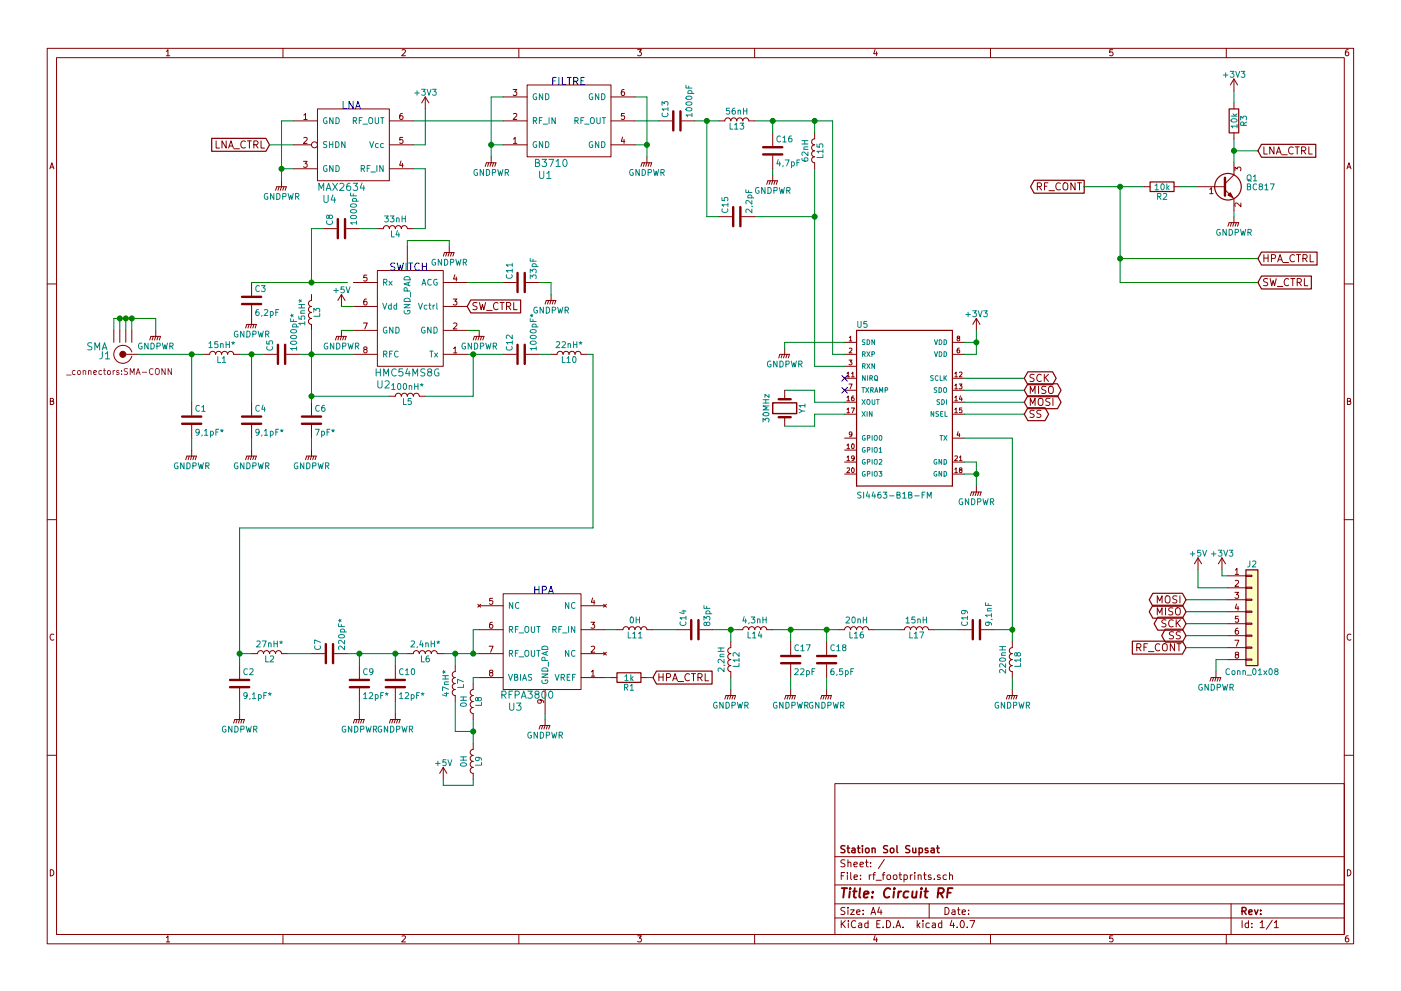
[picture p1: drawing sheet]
EESchema Schematic File Version 2
LIBS:power
LIBS:device
LIBS:switches
LIBS:relays
LIBS:motors
LIBS:transistors
LIBS:conn
LIBS:linear
LIBS:regul
LIBS:74xx
LIBS:cmos4000
LIBS:adc-dac
LIBS:memory
LIBS:xilinx
LIBS:microcontrollers
LIBS:dsp
LIBS:microchip
LIBS:analog_switches
LIBS:motorola
LIBS:texas
LIBS:intel
LIBS:audio
LIBS:interface
LIBS:digital-audio
LIBS:philips
LIBS:display
LIBS:cypress
LIBS:siliconi
LIBS:opto
LIBS:atmel
LIBS:contrib
LIBS:valves
LIBS:rf_station
LIBS:_connectors
LIBS:SI4463-B1B-FM
LIBS:rf_footprints-cache
EELAYER 25 0
EELAYER END
$Descr A4 11693 8268
encoding utf-8
Sheet 1 1
Title "Circuit RF"
Date ""
Rev ""
Comp "Station Sol Supsat"
Comment1 ""
Comment2 ""
Comment3 ""
Comment4 ""
$EndDescr
$Comp
L B3710 U1
U 1 1
P 4800 2150
F 0 "U1" H 4550 2850 60  0000 C CNN
F 1 "B3710" H 4600 2950 60  0000 C CNN
F 2 "Nathan_SMT_Other:DCC6C" H 4800 2150 60  0001 C CNN
F 3 "" H 4800 2150 60  0001 C CNN
	1    4800 2150
	1    0    0    -1  
$EndComp
$Comp
L HMC54MS8G U2
U 1 1
P 3200 3850
F 0 "U2" H 3200 4500 60  0000 C CNN
F 1 "HMC54MS8G" H 3400 4600 60  0000 C CNN
F 2 "rf_station:MSOP-8_3x3mm_Pitch0.65mm" H 3200 3850 60  0001 C CNN
F 3 "" H 3200 3850 60  0001 C CNN
	1    3200 3850
	1    0    0    -1  
$EndComp
$Comp
L RFPA3800 U3
U 1 1
P 4650 4150
F 0 "U3" H 5000 5900 60  0000 C CNN
F 1 "RFPA3800" H 4900 5800 60  0000 C CNN
F 2 "rf_station:SOIC-8_3.9x4.9mm_Pitch1.27mm" H 4650 4150 60  0001 C CNN
F 3 "" H 4650 4150 60  0001 C CNN
	1    4650 4150
	-1   0    0    1   
$EndComp
$Comp
L MAX2634 U4
U 1 1
P 2950 2150
F 0 "U4" H 2750 2650 60  0000 C CNN
F 1 "MAX2634" H 2850 2750 60  0000 C CNN
F 2 "MyKiCadLibs-Footprints:IC-SC70-6" H 2950 2150 60  0001 C CNN
F 3 "" H 2950 2150 60  0001 C CNN
	1    2950 2150
	1    0    0    -1  
$EndComp
$Comp
L SMA J1
U 1 1
P 1000 2650
F 0 "J1" H 1125 2965 60  0000 C CNN
F 1 "SMA" H 1190 2890 60  0000 C CNN
F 2 "_connectors:SMA-CONN" H 1000 3100 50  0000 C CNN
F 3 "" H 1000 2650 60  0000 C CNN
	1    1000 2650
	-1   0    0    1   
$EndComp
$Comp
L SI4463-B1B-FM U5
U 1 1
P 7550 3350
F 0 "U5" H 7148 3973 50  0000 L BNN
F 1 "SI4463-B1B-FM" H 7149 2547 50  0000 L BNN
F 2 "SI4463-B1B-FM:QFN50P400X400X90-20N" H 7550 3350 50  0001 L BNN
F 3 "SI4463-B1B-FM" H 7550 3350 50  0001 L BNN
F 4 "https://www.digikey.fr/product-detail/en/silicon-labs/SI4463-B1B-FM/336-2471-5-ND/3681119?WT.z_cid=ref_snapeda&utm_source=snapeda&utm_medium=aggregator&utm_campaign=buynow" H 7550 3350 50  0001 L BNN "Champ4"
F 5 "VFQFN-20 Silicon Labs" H 7550 3350 50  0001 L BNN "Champ5"
F 6 "Silicon Labs" H 7550 3350 50  0001 L BNN "Champ6"
F 7 "+20dBm Si4463 EZRadioPRO® Transceiver _all major frequency bands_" H 7550 3350 50  0001 L BNN "Champ7"
F 8 "336-2471-5-ND" H 7550 3350 50  0001 L BNN "Champ8"
	1    7550 3350
	1    0    0    -1  
$EndComp
$Comp
L GNDPWR #PWR01
U 1 1
P 1300 2750
F 0 "#PWR01" H 1300 2550 50  0001 C CNN
F 1 "GNDPWR" H 1300 2620 50  0000 C CNN
F 2 "" H 1300 2700 50  0001 C CNN
F 3 "" H 1300 2700 50  0001 C CNN
	1    1300 2750
	1    0    0    -1  
$EndComp
$Comp
L +5V #PWR02
U 1 1
P 3700 6500
F 0 "#PWR02" H 3700 6350 50  0001 C CNN
F 1 "+5V" H 3700 6640 50  0000 C CNN
F 2 "" H 3700 6500 50  0001 C CNN
F 3 "" H 3700 6500 50  0001 C CNN
	1    3700 6500
	1    0    0    -1  
$EndComp
$Comp
L +5V #PWR03
U 1 1
P 2850 2550
F 0 "#PWR03" H 2850 2400 50  0001 C CNN
F 1 "+5V" H 2850 2690 50  0000 C CNN
F 2 "" H 2850 2550 50  0001 C CNN
F 3 "" H 2850 2550 50  0001 C CNN
	1    2850 2550
	1    0    0    -1  
$EndComp
Text GLabel 9050 1550 0    60   Output ~ 0
RF_CONT
$Comp
L GNDPWR #PWR04
U 1 1
P 5400 1300
F 0 "#PWR04" H 5400 1100 50  0001 C CNN
F 1 "GNDPWR" H 5400 1170 50  0000 C CNN
F 2 "" H 5400 1250 50  0001 C CNN
F 3 "" H 5400 1250 50  0001 C CNN
	1    5400 1300
	1    0    0    -1  
$EndComp
$Comp
L GNDPWR #PWR05
U 1 1
P 8150 4050
F 0 "#PWR05" H 8150 3850 50  0001 C CNN
F 1 "GNDPWR" H 8150 3920 50  0000 C CNN
F 2 "" H 8150 4000 50  0001 C CNN
F 3 "" H 8150 4000 50  0001 C CNN
	1    8150 4050
	1    0    0    -1  
$EndComp
$Comp
L GNDPWR #PWR06
U 1 1
P 4100 1300
F 0 "#PWR06" H 4100 1100 50  0001 C CNN
F 1 "GNDPWR" H 4100 1170 50  0000 C CNN
F 2 "" H 4100 1250 50  0001 C CNN
F 3 "" H 4100 1250 50  0001 C CNN
	1    4100 1300
	1    0    0    -1  
$EndComp
$Comp
L GNDPWR #PWR07
U 1 1
P 2350 1500
F 0 "#PWR07" H 2350 1300 50  0001 C CNN
F 1 "GNDPWR" H 2350 1370 50  0000 C CNN
F 2 "" H 2350 1450 50  0001 C CNN
F 3 "" H 2350 1450 50  0001 C CNN
	1    2350 1500
	1    0    0    -1  
$EndComp
$Comp
L GNDPWR #PWR08
U 1 1
P 2850 2750
F 0 "#PWR08" H 2850 2550 50  0001 C CNN
F 1 "GNDPWR" H 2850 2620 50  0000 C CNN
F 2 "" H 2850 2700 50  0001 C CNN
F 3 "" H 2850 2700 50  0001 C CNN
	1    2850 2750
	1    0    0    -1  
$EndComp
$Comp
L GNDPWR #PWR09
U 1 1
P 4000 2750
F 0 "#PWR09" H 4000 2550 50  0001 C CNN
F 1 "GNDPWR" H 4000 2620 50  0000 C CNN
F 2 "" H 4000 2700 50  0001 C CNN
F 3 "" H 4000 2700 50  0001 C CNN
	1    4000 2750
	1    0    0    -1  
$EndComp
$Comp
L +3V3 #PWR010
U 1 1
P 3550 900
F 0 "#PWR010" H 3550 750 50  0001 C CNN
F 1 "+3V3" H 3550 1040 50  0000 C CNN
F 2 "" H 3550 900 50  0001 C CNN
F 3 "" H 3550 900 50  0001 C CNN
	1    3550 900 
	1    0    0    -1  
$EndComp
$Comp
L +3V3 #PWR011
U 1 1
P 8150 2750
F 0 "#PWR011" H 8150 2600 50  0001 C CNN
F 1 "+3V3" H 8150 2890 50  0000 C CNN
F 2 "" H 8150 2750 50  0001 C CNN
F 3 "" H 8150 2750 50  0001 C CNN
	1    8150 2750
	1    0    0    -1  
$EndComp
$Comp
L C C1
U 1 1
P 1600 3500
F 0 "C1" H 1625 3600 50  0000 L CNN
F 1 "9,1pF*" H 1625 3400 50  0000 L CNN
F 2 "Capacitors_SMD:C_0402_NoSilk" H 1638 3350 50  0001 C CNN
F 3 "" H 1600 3500 50  0001 C CNN
	1    1600 3500
	1    0    0    -1  
$EndComp
$Comp
L L L1
U 1 1
P 1850 2950
F 0 "L1" V 1800 2950 50  0000 C CNN
F 1 "15nH*" V 1925 2950 50  0000 C CNN
F 2 "Inductors_SMD:L_0402" H 1850 2950 50  0001 C CNN
F 3 "" H 1850 2950 50  0001 C CNN
	1    1850 2950
	0    -1   -1   0   
$EndComp
$Comp
L C C4
U 1 1
P 2100 3500
F 0 "C4" H 2125 3600 50  0000 L CNN
F 1 "9,1pF*" H 2125 3400 50  0000 L CNN
F 2 "Capacitors_SMD:C_0402_NoSilk" H 2138 3350 50  0001 C CNN
F 3 "" H 2100 3500 50  0001 C CNN
	1    2100 3500
	1    0    0    -1  
$EndComp
$Comp
L GNDPWR #PWR012
U 1 1
P 1600 3750
F 0 "#PWR012" H 1600 3550 50  0001 C CNN
F 1 "GNDPWR" H 1600 3620 50  0000 C CNN
F 2 "" H 1600 3700 50  0001 C CNN
F 3 "" H 1600 3700 50  0001 C CNN
	1    1600 3750
	1    0    0    -1  
$EndComp
$Comp
L GNDPWR #PWR013
U 1 1
P 2100 3750
F 0 "#PWR013" H 2100 3550 50  0001 C CNN
F 1 "GNDPWR" H 2100 3620 50  0000 C CNN
F 2 "" H 2100 3700 50  0001 C CNN
F 3 "" H 2100 3700 50  0001 C CNN
	1    2100 3750
	1    0    0    -1  
$EndComp
$Comp
L C C5
U 1 1
P 2350 2950
F 0 "C5" H 2375 3050 50  0000 L CNN
F 1 "1000pF*" H 2375 2850 50  0000 L CNN
F 2 "Capacitors_SMD:C_0402_NoSilk" H 2388 2800 50  0001 C CNN
F 3 "" H 2350 2950 50  0001 C CNN
	1    2350 2950
	0    -1   -1   0   
$EndComp
$Comp
L L L3
U 1 1
P 2600 2600
F 0 "L3" V 2550 2600 50  0000 C CNN
F 1 "15nH*" V 2675 2600 50  0000 C CNN
F 2 "Inductors_SMD:L_0402" H 2600 2600 50  0001 C CNN
F 3 "" H 2600 2600 50  0001 C CNN
	1    2600 2600
	-1   0    0    1   
$EndComp
$Comp
L C C6
U 1 1
P 2600 3500
F 0 "C6" H 2625 3600 50  0000 L CNN
F 1 "7pF*" H 2625 3400 50  0000 L CNN
F 2 "Capacitors_SMD:C_0402_NoSilk" H 2638 3350 50  0001 C CNN
F 3 "" H 2600 3500 50  0001 C CNN
	1    2600 3500
	1    0    0    -1  
$EndComp
$Comp
L L L5
U 1 1
P 3400 3300
F 0 "L5" V 3350 3300 50  0000 C CNN
F 1 "100nH*" V 3475 3300 50  0000 C CNN
F 2 "Inductors_SMD:L_0402" H 3400 3300 50  0001 C CNN
F 3 "" H 3400 3300 50  0001 C CNN
	1    3400 3300
	0    -1   -1   0   
$EndComp
$Comp
L L L4
U 1 1
P 3300 1900
F 0 "L4" V 3250 1900 50  0000 C CNN
F 1 "33nH" V 3375 1900 50  0000 C CNN
F 2 "Inductors_SMD:L_0402" H 3300 1900 50  0001 C CNN
F 3 "" H 3300 1900 50  0001 C CNN
	1    3300 1900
	0    -1   -1   0   
$EndComp
$Comp
L C C8
U 1 1
P 2850 1900
F 0 "C8" H 2875 2000 50  0000 L CNN
F 1 "1000pF" H 2875 1800 50  0000 L CNN
F 2 "Capacitors_SMD:C_0402_NoSilk" H 2888 1750 50  0001 C CNN
F 3 "" H 2850 1900 50  0001 C CNN
	1    2850 1900
	0    -1   -1   0   
$EndComp
$Comp
L C C3
U 1 1
P 2100 2500
F 0 "C3" H 2125 2600 50  0000 L CNN
F 1 "6,2pF" H 2125 2400 50  0000 L CNN
F 2 "Capacitors_SMD:C_0402_NoSilk" H 2138 2350 50  0001 C CNN
F 3 "" H 2100 2500 50  0001 C CNN
	1    2100 2500
	1    0    0    -1  
$EndComp
$Comp
L C C11
U 1 1
P 4350 2350
F 0 "C11" H 4375 2450 50  0000 L CNN
F 1 "33pF" H 4375 2250 50  0000 L CNN
F 2 "Capacitors_SMD:C_0402_NoSilk" H 4388 2200 50  0001 C CNN
F 3 "" H 4350 2350 50  0001 C CNN
	1    4350 2350
	0    -1   -1   0   
$EndComp
$Comp
L C C12
U 1 1
P 4350 2950
F 0 "C12" H 4375 3050 50  0000 L CNN
F 1 "1000pF*" H 4375 2850 50  0000 L CNN
F 2 "Capacitors_SMD:C_0402_NoSilk" H 4388 2800 50  0001 C CNN
F 3 "" H 4350 2950 50  0001 C CNN
	1    4350 2950
	0    -1   -1   0   
$EndComp
$Comp
L GNDPWR #PWR014
U 1 1
P 2100 2650
F 0 "#PWR014" H 2100 2450 50  0001 C CNN
F 1 "GNDPWR" H 2100 2520 50  0000 C CNN
F 2 "" H 2100 2600 50  0001 C CNN
F 3 "" H 2100 2600 50  0001 C CNN
	1    2100 2650
	1    0    0    -1  
$EndComp
$Comp
L GNDPWR #PWR015
U 1 1
P 2600 3750
F 0 "#PWR015" H 2600 3550 50  0001 C CNN
F 1 "GNDPWR" H 2600 3620 50  0000 C CNN
F 2 "" H 2600 3700 50  0001 C CNN
F 3 "" H 2600 3700 50  0001 C CNN
	1    2600 3750
	1    0    0    -1  
$EndComp
$Comp
L GNDPWR #PWR016
U 1 1
P 4600 2450
F 0 "#PWR016" H 4600 2250 50  0001 C CNN
F 1 "GNDPWR" H 4600 2320 50  0000 C CNN
F 2 "" H 4600 2400 50  0001 C CNN
F 3 "" H 4600 2400 50  0001 C CNN
	1    4600 2450
	1    0    0    -1  
$EndComp
Text GLabel 2250 1200 0    60   Input ~ 0
LNA_CTRL
Text GLabel 3900 2550 2    60   Input ~ 0
SW_CTRL
Text GLabel 5450 5650 2    60   Input ~ 0
HPA_CTRL
$Comp
L L L10
U 1 1
P 4750 2950
F 0 "L10" V 4700 2950 50  0000 C CNN
F 1 "22nH*" V 4825 2950 50  0000 C CNN
F 2 "Inductors_SMD:L_0402" H 4750 2950 50  0001 C CNN
F 3 "" H 4750 2950 50  0001 C CNN
	1    4750 2950
	0    -1   -1   0   
$EndComp
$Comp
L L L2
U 1 1
P 2250 5450
F 0 "L2" V 2200 5450 50  0000 C CNN
F 1 "27nH*" V 2325 5450 50  0000 C CNN
F 2 "Inductors_SMD:L_0402" H 2250 5450 50  0001 C CNN
F 3 "" H 2250 5450 50  0001 C CNN
	1    2250 5450
	0    -1   -1   0   
$EndComp
$Comp
L C C7
U 1 1
P 2750 5450
F 0 "C7" H 2775 5550 50  0000 L CNN
F 1 "220pF*" H 2775 5350 50  0000 L CNN
F 2 "Capacitors_SMD:C_0402_NoSilk" H 2788 5300 50  0001 C CNN
F 3 "" H 2750 5450 50  0001 C CNN
	1    2750 5450
	0    -1   -1   0   
$EndComp
$Comp
L C C2
U 1 1
P 2000 5700
F 0 "C2" H 2025 5800 50  0000 L CNN
F 1 "9,1pF*" H 2025 5600 50  0000 L CNN
F 2 "Capacitors_SMD:C_0402_NoSilk" H 2038 5550 50  0001 C CNN
F 3 "" H 2000 5700 50  0001 C CNN
	1    2000 5700
	1    0    0    -1  
$EndComp
$Comp
L C C9
U 1 1
P 3000 5700
F 0 "C9" H 3025 5800 50  0000 L CNN
F 1 "12pF*" H 3025 5600 50  0000 L CNN
F 2 "Capacitors_SMD:C_0402_NoSilk" H 3038 5550 50  0001 C CNN
F 3 "" H 3000 5700 50  0001 C CNN
	1    3000 5700
	1    0    0    -1  
$EndComp
$Comp
L C C10
U 1 1
P 3300 5700
F 0 "C10" H 3325 5800 50  0000 L CNN
F 1 "12pF*" H 3325 5600 50  0000 L CNN
F 2 "Capacitors_SMD:C_0402_NoSilk" H 3338 5550 50  0001 C CNN
F 3 "" H 3300 5700 50  0001 C CNN
	1    3300 5700
	1    0    0    -1  
$EndComp
$Comp
L L L6
U 1 1
P 3550 5450
F 0 "L6" V 3500 5450 50  0000 C CNN
F 1 "2,4nH*" V 3625 5450 50  0000 C CNN
F 2 "Inductors_SMD:L_0402" H 3550 5450 50  0001 C CNN
F 3 "" H 3550 5450 50  0001 C CNN
	1    3550 5450
	0    -1   -1   0   
$EndComp
$Comp
L L L7
U 1 1
P 3800 5700
F 0 "L7" V 3750 5700 50  0000 C CNN
F 1 "47nH*" V 3875 5700 50  0000 C CNN
F 2 "Inductors_SMD:L_0402" H 3800 5700 50  0001 C CNN
F 3 "" H 3800 5700 50  0001 C CNN
	1    3800 5700
	-1   0    0    1   
$EndComp
$Comp
L L L8
U 1 1
P 3950 5850
F 0 "L8" V 3900 5850 50  0000 C CNN
F 1 "0H" V 4025 5850 50  0000 C CNN
F 2 "Inductors_SMD:L_0402" H 3950 5850 50  0001 C CNN
F 3 "" H 3950 5850 50  0001 C CNN
	1    3950 5850
	-1   0    0    1   
$EndComp
$Comp
L L L9
U 1 1
P 3950 6350
F 0 "L9" V 3900 6350 50  0000 C CNN
F 1 "0H" V 4025 6350 50  0000 C CNN
F 2 "Inductors_SMD:L_0402" H 3950 6350 50  0001 C CNN
F 3 "" H 3950 6350 50  0001 C CNN
	1    3950 6350
	-1   0    0    1   
$EndComp
$Comp
L R R1
U 1 1
P 5250 5650
F 0 "R1" V 5330 5650 50  0000 C CNN
F 1 "1k" V 5250 5650 50  0000 C CNN
F 2 "Resistors_SMD:R_0402_NoSilk" V 5180 5650 50  0001 C CNN
F 3 "" H 5250 5650 50  0001 C CNN
	1    5250 5650
	0    1    1    0   
$EndComp
$Comp
L GNDPWR #PWR017
U 1 1
P 2000 5950
F 0 "#PWR017" H 2000 5750 50  0001 C CNN
F 1 "GNDPWR" H 2000 5820 50  0000 C CNN
F 2 "" H 2000 5900 50  0001 C CNN
F 3 "" H 2000 5900 50  0001 C CNN
	1    2000 5950
	1    0    0    -1  
$EndComp
$Comp
L GNDPWR #PWR018
U 1 1
P 3000 5950
F 0 "#PWR018" H 3000 5750 50  0001 C CNN
F 1 "GNDPWR" H 3000 5820 50  0000 C CNN
F 2 "" H 3000 5900 50  0001 C CNN
F 3 "" H 3000 5900 50  0001 C CNN
	1    3000 5950
	1    0    0    -1  
$EndComp
$Comp
L GNDPWR #PWR019
U 1 1
P 3300 5950
F 0 "#PWR019" H 3300 5750 50  0001 C CNN
F 1 "GNDPWR" H 3300 5820 50  0000 C CNN
F 2 "" H 3300 5900 50  0001 C CNN
F 3 "" H 3300 5900 50  0001 C CNN
	1    3300 5950
	1    0    0    -1  
$EndComp
$Comp
L L L11
U 1 1
P 5300 5250
F 0 "L11" V 5250 5250 50  0000 C CNN
F 1 "0H" V 5375 5250 50  0000 C CNN
F 2 "Inductors_SMD:L_0402" H 5300 5250 50  0001 C CNN
F 3 "" H 5300 5250 50  0001 C CNN
	1    5300 5250
	0    -1   -1   0   
$EndComp
$Comp
L C C14
U 1 1
P 5800 5250
F 0 "C14" H 5825 5350 50  0000 L CNN
F 1 "83pF" H 5825 5150 50  0000 L CNN
F 2 "Capacitors_SMD:C_0402_NoSilk" H 5838 5100 50  0001 C CNN
F 3 "" H 5800 5250 50  0001 C CNN
	1    5800 5250
	0    -1   -1   0   
$EndComp
$Comp
L L L12
U 1 1
P 6100 5500
F 0 "L12" V 6050 5500 50  0000 C CNN
F 1 "2,2nH" V 6175 5500 50  0000 C CNN
F 2 "Inductors_SMD:L_0402" H 6100 5500 50  0001 C CNN
F 3 "" H 6100 5500 50  0001 C CNN
	1    6100 5500
	-1   0    0    1   
$EndComp
$Comp
L L L14
U 1 1
P 6300 5250
F 0 "L14" V 6250 5250 50  0000 C CNN
F 1 "4,3nH" V 6375 5250 50  0000 C CNN
F 2 "Inductors_SMD:L_0402" H 6300 5250 50  0001 C CNN
F 3 "" H 6300 5250 50  0001 C CNN
	1    6300 5250
	0    -1   -1   0   
$EndComp
$Comp
L C C17
U 1 1
P 6600 5500
F 0 "C17" H 6625 5600 50  0000 L CNN
F 1 "22pF" H 6625 5400 50  0000 L CNN
F 2 "Capacitors_SMD:C_0402_NoSilk" H 6638 5350 50  0001 C CNN
F 3 "" H 6600 5500 50  0001 C CNN
	1    6600 5500
	1    0    0    -1  
$EndComp
$Comp
L GNDPWR #PWR020
U 1 1
P 6100 5750
F 0 "#PWR020" H 6100 5550 50  0001 C CNN
F 1 "GNDPWR" H 6100 5620 50  0000 C CNN
F 2 "" H 6100 5700 50  0001 C CNN
F 3 "" H 6100 5700 50  0001 C CNN
	1    6100 5750
	1    0    0    -1  
$EndComp
$Comp
L GNDPWR #PWR021
U 1 1
P 6600 5750
F 0 "#PWR021" H 6600 5550 50  0001 C CNN
F 1 "GNDPWR" H 6600 5620 50  0000 C CNN
F 2 "" H 6600 5700 50  0001 C CNN
F 3 "" H 6600 5700 50  0001 C CNN
	1    6600 5750
	1    0    0    -1  
$EndComp
$Comp
L C C18
U 1 1
P 6900 5500
F 0 "C18" H 6925 5600 50  0000 L CNN
F 1 "6,5pF" H 6925 5400 50  0000 L CNN
F 2 "Capacitors_SMD:C_0402_NoSilk" H 6938 5350 50  0001 C CNN
F 3 "" H 6900 5500 50  0001 C CNN
	1    6900 5500
	1    0    0    -1  
$EndComp
$Comp
L L L16
U 1 1
P 7150 5250
F 0 "L16" V 7100 5250 50  0000 C CNN
F 1 "20nH" V 7225 5250 50  0000 C CNN
F 2 "Inductors_SMD:L_0402" H 7150 5250 50  0001 C CNN
F 3 "" H 7150 5250 50  0001 C CNN
	1    7150 5250
	0    -1   -1   0   
$EndComp
$Comp
L L L17
U 1 1
P 7650 5250
F 0 "L17" V 7600 5250 50  0000 C CNN
F 1 "15nH" V 7725 5250 50  0000 C CNN
F 2 "Inductors_SMD:L_0402" H 7650 5250 50  0001 C CNN
F 3 "" H 7650 5250 50  0001 C CNN
	1    7650 5250
	0    -1   -1   0   
$EndComp
$Comp
L C C19
U 1 1
P 8150 5250
F 0 "C19" H 8175 5350 50  0000 L CNN
F 1 "9,1nF" H 8175 5150 50  0000 L CNN
F 2 "Capacitors_SMD:C_0402_NoSilk" H 8188 5100 50  0001 C CNN
F 3 "" H 8150 5250 50  0001 C CNN
	1    8150 5250
	0    -1   -1   0   
$EndComp
$Comp
L L L18
U 1 1
P 8450 5500
F 0 "L18" V 8400 5500 50  0000 C CNN
F 1 "220nH" V 8525 5500 50  0000 C CNN
F 2 "Inductors_SMD:L_0402" H 8450 5500 50  0001 C CNN
F 3 "" H 8450 5500 50  0001 C CNN
	1    8450 5500
	-1   0    0    1   
$EndComp
$Comp
L GNDPWR #PWR022
U 1 1
P 6900 5750
F 0 "#PWR022" H 6900 5550 50  0001 C CNN
F 1 "GNDPWR" H 6900 5620 50  0000 C CNN
F 2 "" H 6900 5700 50  0001 C CNN
F 3 "" H 6900 5700 50  0001 C CNN
	1    6900 5750
	1    0    0    -1  
$EndComp
$Comp
L GNDPWR #PWR023
U 1 1
P 8450 5750
F 0 "#PWR023" H 8450 5550 50  0001 C CNN
F 1 "GNDPWR" H 8450 5620 50  0000 C CNN
F 2 "" H 8450 5700 50  0001 C CNN
F 3 "" H 8450 5700 50  0001 C CNN
	1    8450 5750
	1    0    0    -1  
$EndComp
$Comp
L C C13
U 1 1
P 5650 1000
F 0 "C13" H 5675 1100 50  0000 L CNN
F 1 "1000pF" H 5675 900 50  0000 L CNN
F 2 "Capacitors_SMD:C_0402_NoSilk" H 5688 850 50  0001 C CNN
F 3 "" H 5650 1000 50  0001 C CNN
	1    5650 1000
	0    -1   -1   0   
$EndComp
$Comp
L L L13
U 1 1
P 6150 1000
F 0 "L13" V 6100 1000 50  0000 C CNN
F 1 "56nH" V 6225 1000 50  0000 C CNN
F 2 "Inductors_SMD:L_0402" H 6150 1000 50  0001 C CNN
F 3 "" H 6150 1000 50  0001 C CNN
	1    6150 1000
	0    -1   -1   0   
$EndComp
$Comp
L C C16
U 1 1
P 6450 1250
F 0 "C16" H 6475 1350 50  0000 L CNN
F 1 "4,7pF" H 6475 1150 50  0000 L CNN
F 2 "Capacitors_SMD:C_0402_NoSilk" H 6488 1100 50  0001 C CNN
F 3 "" H 6450 1250 50  0001 C CNN
	1    6450 1250
	1    0    0    -1  
$EndComp
$Comp
L C C15
U 1 1
P 6150 1800
F 0 "C15" H 6175 1900 50  0000 L CNN
F 1 "2,2pF" H 6175 1700 50  0000 L CNN
F 2 "Capacitors_SMD:C_0402_NoSilk" H 6188 1650 50  0001 C CNN
F 3 "" H 6150 1800 50  0001 C CNN
	1    6150 1800
	0    -1   -1   0   
$EndComp
$Comp
L L L15
U 1 1
P 6800 1250
F 0 "L15" V 6750 1250 50  0000 C CNN
F 1 "62nH" V 6875 1250 50  0000 C CNN
F 2 "Inductors_SMD:L_0402" H 6800 1250 50  0001 C CNN
F 3 "" H 6800 1250 50  0001 C CNN
	1    6800 1250
	-1   0    0    1   
$EndComp
$Comp
L GNDPWR #PWR024
U 1 1
P 6450 1450
F 0 "#PWR024" H 6450 1250 50  0001 C CNN
F 1 "GNDPWR" H 6450 1320 50  0000 C CNN
F 2 "" H 6450 1400 50  0001 C CNN
F 3 "" H 6450 1400 50  0001 C CNN
	1    6450 1450
	1    0    0    -1  
$EndComp
$Comp
L GNDPWR #PWR025
U 1 1
P 6550 2900
F 0 "#PWR025" H 6550 2700 50  0001 C CNN
F 1 "GNDPWR" H 6550 2770 50  0000 C CNN
F 2 "" H 6550 2850 50  0001 C CNN
F 3 "" H 6550 2850 50  0001 C CNN
	1    6550 2900
	1    0    0    -1  
$EndComp
NoConn ~ 7050 3250
NoConn ~ 7050 3150
$Comp
L Crystal Y1
U 1 1
P 6550 3400
F 0 "Y1" H 6550 3550 50  0000 C CNN
F 1 "30MHz" H 6550 3250 50  0000 C CNN
F 2 "Crystals:Crystal_SMD_0603-2pin_6.0x3.5mm" H 6550 3400 50  0001 C CNN
F 3 "" H 6550 3400 50  0001 C CNN
	1    6550 3400
	0    1    1    0   
$EndComp
Text GLabel 8550 3150 2    60   BiDi ~ 0
SCK
Text GLabel 8550 3250 2    60   BiDi ~ 0
MISO
Text GLabel 8550 3350 2    60   BiDi ~ 0
MOSI
Text GLabel 8550 3450 2    60   BiDi ~ 0
SS
$Comp
L Conn_01x08 J2
U 1 1
P 10450 5100
F 0 "J2" H 10450 5500 50  0000 C CNN
F 1 "Conn_01x08" H 10450 4600 50  0000 C CNN
F 2 "Pin_Headers:Pin_Header_Straight_1x08_Pitch2.54mm" H 10450 5100 50  0001 C CNN
F 3 "" H 10450 5100 50  0001 C CNN
	1    10450 5100
	1    0    0    -1  
$EndComp
$Comp
L +3V3 #PWR026
U 1 1
P 10200 4750
F 0 "#PWR026" H 10200 4600 50  0001 C CNN
F 1 "+3V3" H 10200 4890 50  0000 C CNN
F 2 "" H 10200 4750 50  0001 C CNN
F 3 "" H 10200 4750 50  0001 C CNN
	1    10200 4750
	1    0    0    -1  
$EndComp
$Comp
L +5V #PWR027
U 1 1
P 10000 4750
F 0 "#PWR027" H 10000 4600 50  0001 C CNN
F 1 "+5V" H 10000 4890 50  0000 C CNN
F 2 "" H 10000 4750 50  0001 C CNN
F 3 "" H 10000 4750 50  0001 C CNN
	1    10000 4750
	1    0    0    -1  
$EndComp
$Comp
L GNDPWR #PWR028
U 1 1
P 10150 5600
F 0 "#PWR028" H 10150 5400 50  0001 C CNN
F 1 "GNDPWR" H 10150 5470 50  0000 C CNN
F 2 "" H 10150 5550 50  0001 C CNN
F 3 "" H 10150 5550 50  0001 C CNN
	1    10150 5600
	1    0    0    -1  
$EndComp
Text GLabel 9900 5400 0    60   Input ~ 0
RF_CONT
Text GLabel 9900 5300 0    60   BiDi ~ 0
SS
Text GLabel 9900 5200 0    60   BiDi ~ 0
SCK
Text GLabel 9900 5100 0    60   BiDi ~ 0
MISO
Text GLabel 9900 5000 0    60   BiDi ~ 0
MOSI
Text Notes 3250 2250 0    60   ~ 0
SWITCH
Text Notes 2850 900  0    60   ~ 0
LNA
Text Notes 4600 700  0    60   ~ 0
FILTRE
Text Notes 4450 4950 0    60   ~ 0
HPA
Text GLabel 10500 1250 2    60   Input ~ 0
LNA_CTRL
Text GLabel 10500 2150 2    60   Input ~ 0
HPA_CTRL
Text GLabel 10500 2350 2    60   Input ~ 0
SW_CTRL
$Comp
L R R3
U 1 1
P 10300 1000
F 0 "R3" V 10380 1000 50  0000 C CNN
F 1 "10k" V 10300 1000 50  0000 C CNN
F 2 "Resistors_SMD:R_0402_NoSilk" V 10230 1000 50  0001 C CNN
F 3 "" H 10300 1000 50  0001 C CNN
	1    10300 1000
	1    0    0    -1  
$EndComp
$Comp
L R R2
U 1 1
P 9700 1550
F 0 "R2" V 9780 1550 50  0000 C CNN
F 1 "10k" V 9700 1550 50  0000 C CNN
F 2 "Resistors_SMD:R_0402_NoSilk" V 9630 1550 50  0001 C CNN
F 3 "" H 9700 1550 50  0001 C CNN
	1    9700 1550
	0    1    1    0   
$EndComp
$Comp
L GNDPWR #PWR029
U 1 1
P 10300 1800
F 0 "#PWR029" H 10300 1600 50  0001 C CNN
F 1 "GNDPWR" H 10300 1670 50  0000 C CNN
F 2 "" H 10300 1750 50  0001 C CNN
F 3 "" H 10300 1750 50  0001 C CNN
	1    10300 1800
	1    0    0    -1  
$EndComp
$Comp
L +3V3 #PWR030
U 1 1
P 10300 750
F 0 "#PWR030" H 10300 600 50  0001 C CNN
F 1 "+3V3" H 10300 890 50  0000 C CNN
F 2 "" H 10300 750 50  0001 C CNN
F 3 "" H 10300 750 50  0001 C CNN
	1    10300 750 
	1    0    0    -1  
$EndComp
$Comp
L GNDPWR #PWR031
U 1 1
P 3750 2050
F 0 "#PWR031" H 3750 1850 50  0001 C CNN
F 1 "GNDPWR" H 3750 1920 50  0000 C CNN
F 2 "" H 3750 2000 50  0001 C CNN
F 3 "" H 3750 2000 50  0001 C CNN
	1    3750 2050
	1    0    0    -1  
$EndComp
Wire Wire Line
	1300 2650 1300 2750
Wire Wire Line
	950  2650 1300 2650
Wire Wire Line
	950  2650 950  2750
Wire Wire Line
	1000 2750 1000 2650
Connection ~ 1000 2650
Wire Wire Line
	1050 2750 1050 2650
Connection ~ 1050 2650
Wire Wire Line
	1100 2750 1100 2650
Connection ~ 1100 2650
Wire Wire Line
	2450 1000 2350 1000
Wire Wire Line
	2350 1000 2350 1500
Wire Wire Line
	2350 1400 2450 1400
Connection ~ 2350 1400
Wire Wire Line
	4200 1200 4100 1200
Wire Wire Line
	4100 800  4100 1300
Wire Wire Line
	4200 800  4100 800 
Connection ~ 4100 1200
Wire Wire Line
	5300 1200 5400 1200
Wire Wire Line
	5400 800  5400 1300
Wire Wire Line
	5300 800  5400 800 
Connection ~ 5400 1200
Wire Wire Line
	8050 3950 8150 3950
Wire Wire Line
	8150 3850 8150 4050
Wire Wire Line
	2850 2750 2950 2750
Wire Wire Line
	3900 2750 4000 2750
Wire Wire Line
	8050 2850 8150 2850
Wire Wire Line
	8150 2750 8150 2950
Wire Wire Line
	3450 1200 3550 1200
Wire Wire Line
	3550 1200 3550 900 
Wire Wire Line
	1150 2950 1700 2950
Wire Wire Line
	1600 2950 1600 3350
Connection ~ 1600 2950
Wire Wire Line
	2100 2950 2100 3350
Wire Wire Line
	2000 2950 2200 2950
Wire Wire Line
	2850 2550 2950 2550
Connection ~ 2100 2950
Wire Wire Line
	2500 2950 2950 2950
Wire Wire Line
	2100 3750 2100 3650
Wire Wire Line
	1600 3750 1600 3650
Wire Wire Line
	2100 2350 2900 2350
Wire Wire Line
	2600 1900 2600 2350
Wire Wire Line
	2600 2750 2600 3350
Connection ~ 2600 2950
Wire Wire Line
	2600 3750 2600 3650
Wire Wire Line
	3250 3300 2600 3300
Connection ~ 2600 3300
Wire Wire Line
	3550 3300 3950 3300
Wire Wire Line
	3950 3300 3950 2950
Wire Wire Line
	3900 2950 4200 2950
Connection ~ 3950 2950
Connection ~ 2600 2350
Wire Wire Line
	2600 1900 2700 1900
Wire Wire Line
	3150 1900 3000 1900
Wire Wire Line
	3550 1400 3450 1400
Wire Wire Line
	3450 1000 4200 1000
Wire Wire Line
	3900 2350 4200 2350
Wire Wire Line
	4500 2350 4600 2350
Wire Wire Line
	4600 2350 4600 2450
Wire Wire Line
	2250 1200 2450 1200
Wire Wire Line
	4500 2950 4600 2950
Wire Wire Line
	2000 5450 2100 5450
Wire Wire Line
	2000 4400 2000 5550
Connection ~ 2000 5450
Wire Wire Line
	2400 5450 2600 5450
Wire Wire Line
	2900 5450 3400 5450
Wire Wire Line
	3300 5550 3300 5450
Connection ~ 3300 5450
Wire Wire Line
	3000 5550 3000 5450
Connection ~ 3000 5450
Wire Wire Line
	3700 5450 4000 5450
Wire Wire Line
	3950 5450 3950 5250
Wire Wire Line
	3950 5250 4000 5250
Connection ~ 3950 5450
Wire Wire Line
	3800 5550 3800 5450
Connection ~ 3800 5450
Wire Wire Line
	3950 5700 3950 5650
Wire Wire Line
	3950 5650 4000 5650
Wire Wire Line
	3950 6000 3950 6200
Wire Wire Line
	3950 6100 3800 6100
Wire Wire Line
	3800 6100 3800 5850
Connection ~ 3950 6100
Wire Wire Line
	3700 6500 3700 6550
Wire Wire Line
	3700 6550 3950 6550
Wire Wire Line
	3950 6550 3950 6500
Wire Wire Line
	2000 5950 2000 5850
Wire Wire Line
	3000 5950 3000 5850
Wire Wire Line
	3300 5950 3300 5850
Wire Wire Line
	5050 5250 5150 5250
Wire Wire Line
	5450 5250 5650 5250
Wire Wire Line
	5950 5250 6150 5250
Wire Wire Line
	6100 5250 6100 5350
Wire Wire Line
	6100 5650 6100 5750
Wire Wire Line
	6450 5250 7000 5250
Wire Wire Line
	6600 5250 6600 5350
Wire Wire Line
	6600 5650 6600 5750
Wire Wire Line
	4900 2950 4950 2950
Wire Wire Line
	4950 2950 4950 4400
Wire Wire Line
	4950 4400 2000 4400
Connection ~ 6600 5250
Wire Wire Line
	6900 5350 6900 5250
Connection ~ 6900 5250
Wire Wire Line
	7300 5250 7500 5250
Wire Wire Line
	8000 5250 7800 5250
Wire Wire Line
	8300 5250 8450 5250
Wire Wire Line
	8450 3650 8450 5350
Wire Wire Line
	8450 5650 8450 5750
Wire Wire Line
	8450 3650 8050 3650
Connection ~ 8450 5250
Wire Wire Line
	8150 2950 8050 2950
Connection ~ 8150 2850
Wire Wire Line
	5300 1000 5500 1000
Wire Wire Line
	5800 1000 6000 1000
Wire Wire Line
	6300 1000 6950 1000
Wire Wire Line
	6450 1000 6450 1100
Wire Wire Line
	6000 1800 5900 1800
Wire Wire Line
	5900 1800 5900 1000
Connection ~ 5900 1000
Wire Wire Line
	6300 1800 6800 1800
Wire Wire Line
	6800 1400 6800 3050
Wire Wire Line
	6800 1000 6800 1100
Connection ~ 6450 1000
Wire Wire Line
	6950 1000 6950 2950
Wire Wire Line
	6950 2950 7050 2950
Connection ~ 6800 1000
Wire Wire Line
	6800 3050 7050 3050
Connection ~ 6800 1800
Wire Wire Line
	6450 1450 6450 1400
Wire Wire Line
	8050 3850 8150 3850
Connection ~ 8150 3950
Wire Wire Line
	7050 2850 6550 2850
Wire Wire Line
	6550 2850 6550 2900
Wire Wire Line
	7050 3350 6800 3350
Wire Wire Line
	6800 3350 6800 3250
Wire Wire Line
	6800 3250 6550 3250
Wire Wire Line
	7050 3450 6800 3450
Wire Wire Line
	6800 3450 6800 3550
Wire Wire Line
	6800 3550 6550 3550
Wire Wire Line
	8550 3150 8050 3150
Wire Wire Line
	8050 3250 8550 3250
Wire Wire Line
	8550 3350 8050 3350
Wire Wire Line
	8050 3450 8550 3450
Wire Wire Line
	5050 5650 5100 5650
Wire Wire Line
	5400 5650 5450 5650
Wire Wire Line
	6900 5750 6900 5650
Connection ~ 6100 5250
Wire Wire Line
	10250 4800 10200 4800
Wire Wire Line
	10200 4800 10200 4750
Wire Wire Line
	10250 4900 10000 4900
Wire Wire Line
	10000 4900 10000 4750
Wire Wire Line
	10250 5500 10150 5500
Wire Wire Line
	10150 5500 10150 5600
Wire Wire Line
	10250 5000 9900 5000
Wire Wire Line
	9900 5100 10250 5100
Wire Wire Line
	10250 5200 9900 5200
Wire Wire Line
	9900 5300 10250 5300
Wire Wire Line
	10250 5400 9900 5400
Wire Wire Line
	9350 2350 10500 2350
Wire Wire Line
	9350 1550 9350 2350
Connection ~ 9350 2150
Wire Wire Line
	10300 750  10300 850 
Wire Wire Line
	10500 1250 10300 1250
Wire Wire Line
	10300 1150 10300 1350
Connection ~ 10300 1250
Wire Wire Line
	10000 1550 9850 1550
Wire Wire Line
	10300 1800 10300 1750
Wire Wire Line
	9550 1550 9050 1550
Connection ~ 9350 1550
Wire Wire Line
	9350 2150 10500 2150
Wire Wire Line
	3450 1900 3550 1900
Wire Wire Line
	3550 1900 3550 1400
$Comp
L GNDPWR #PWR032
U 1 1
P 4550 6000
F 0 "#PWR032" H 4550 5800 50  0001 C CNN
F 1 "GNDPWR" H 4550 5870 50  0000 C CNN
F 2 "" H 4550 5950 50  0001 C CNN
F 3 "" H 4550 5950 50  0001 C CNN
	1    4550 6000
	1    0    0    -1  
$EndComp
Wire Wire Line
	4550 6000 4550 5950
Wire Wire Line
	3750 2050 3750 2000
Wire Wire Line
	3750 2000 3400 2000
Wire Wire Line
	3400 2000 3400 2050
$Comp
L BC817 Q1
U 1 1
P 10200 1550
F 0 "Q1" H 10400 1625 50  0000 L CNN
F 1 "BC817" H 10400 1550 50  0000 L CNN
F 2 "TO_SOT_Packages_SMD:SOT-23" H 10400 1475 50  0001 L CIN
F 3 "" H 10200 1550 50  0001 L CNN
	1    10200 1550
	1    0    0    -1  
$EndComp
$EndSCHEMATC
